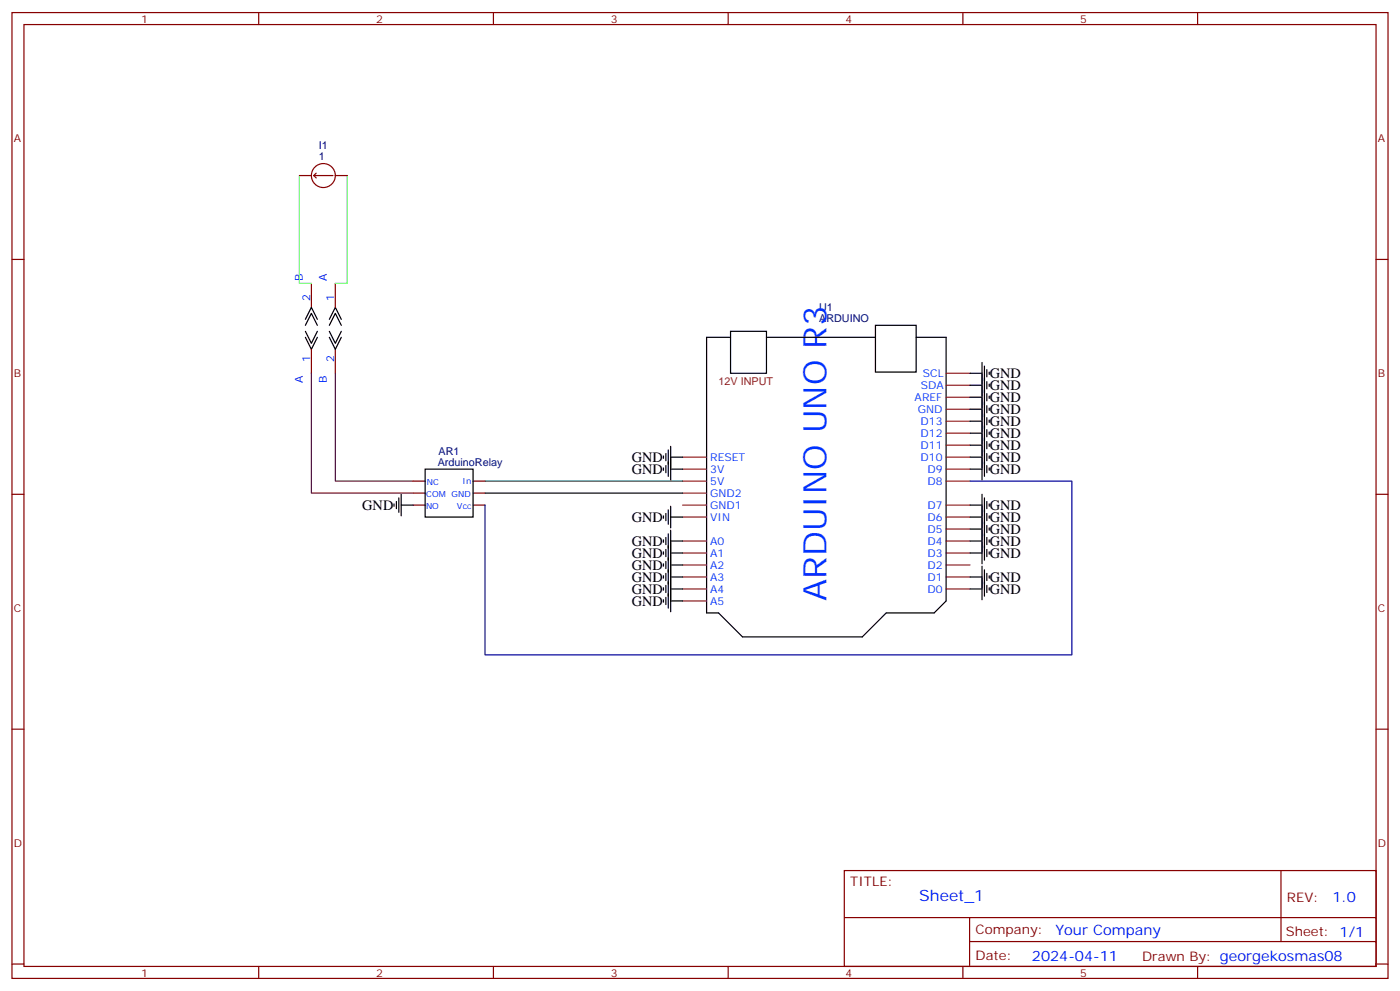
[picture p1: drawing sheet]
<svg xmlns="http://www.w3.org/2000/svg" width="412mm" height="292mm" viewBox="0 0 412 292" stroke-linecap="round" stroke-linejoin="round" font-family="sans-serif">
<g fill="none" stroke="#870000" stroke-width=".35">
<path d="M3.5 3.7h405.4v284.3h-405.4zM7.1 7.2h398.2v277.3h-398.2zM76.2 3.7v3.5M145.3 3.7v3.5M214.5 3.7v3.5M283.6 3.7v3.5M352.8 3.7v3.5M88.2 51.7h3.5M92.4 51.7h5.7M92.4 51.7l.7 .7M93.1 51l-.7 .7M98.8 51.7h3.5"/>
<path d="M3.5 76.4h3.6M405.3 76.4h3.6M91.7 83.4v7.1M98.8 83.4v7.1M91.7 102.8v7.1M98.8 102.8v7.1M3.5 145.5h3.6M121.7 148.7h3.5M121.7 145.2h3.5M121.7 141.6h3.5M139.3 148.7h3.6M139.3 145.2h3.6"/>
<path d="M139.3 141.6h3.6M405.3 145.5h3.6M3.5 214.7h3.6M405.3 214.7h3.6M248.7 256.3h156.6v28.2h-156.6zM377.3 256.3v20.9M248.7 270.1h156.5M285.6 277.2h119.6M285.6 270.1v14.2M3.5 283.8h3.6M76.2 284.5v3.5M145.3 284.5v3.5"/>
<path d="M214.5 284.5v3.5M283.6 284.5v3.5M352.8 284.5v3.5M405.3 283.8h3.6"/>
<circle cx="95.2" cy="51.7" r="3.5"/>
</g>
<g fill="none" stroke="#000" stroke-width=".35">
<path d="M90 99.3l1.7 3.5 1.8-3.5M90 97.5l1.7 3.6 1.8-3.6M90 94l1.7-3.5 1.8 3.5M90 95.8l1.7-3.5 1.8 3.5M97 99.3l1.8 3.5 1.7-3.5M97 97.5l1.8 3.6 1.7-3.6M97 94l1.8-3.5 1.7 3.5M97 95.8l1.8-3.5 1.7 3.5M215.2 97.5h10.6v12.4h-10.6zM215.2 99.3h-7.1v81.1h3.6l7 7.1h35.3l7.1-7.1h14.1l3.5-3.5v-77.6h-8.8M225.8 99.3h32.1M257.9 95.8h12v13.7h-12z"/>
<path d="M285.8 116.9h3.5M285.8 113.4h3.5M285.8 109.9h3.5M289.3 106.7v34.6M290 107.8v32.4M290.7 108.8v2.1M290.7 112.4v2.1M290.7 115.9v2.1M290.7 119.4v2.1M291.4 109.5v.7M291.4 113.1v.7M291.4 116.6v.7"/>
<path d="M125.2 138.1h14.1v14.1h-14.1zM195.4 134.2v.7M195.4 137.8v.7M196.1 133.5v2.1M196.1 137.1v2.1M196.8 132.5v7.7M197.6 134.6h3.5M197.6 131.4v9.9M197.6 138.1h3.5M285.8 134.6h3.5M285.8 138.1h3.5M285.8 131.1h3.5"/>
<path d="M285.8 127.5h3.5M285.8 124h3.5M285.8 120.5h3.5M290.7 122.9v2.2M290.7 126.5v2.1M290.7 130v2.1M290.7 133.5v2.1M290.7 137.1v2.1M291.4 120.1v.7M291.4 123.6v.8M291.4 127.2v.7M291.4 130.7v.7"/>
<path d="M291.4 134.2v.7M291.4 137.8v.7M116.1 148.3v.7M116.8 147.6v2.2M117.5 146.6v4.2M118.2 148.7h3.5M118.2 145.5v6.4M142.9 145.2h58.2M195.4 151.9v.7M195.4 158.9v.7M196.1 151.2v2.1M196.1 158.2v2.1"/>
<path d="M196.8 150.1v4.2M196.8 157.2v21.8M197.6 149v6.4M197.6 156.1v24M197.6 152.2h3.5M197.6 159.3h3.5M285.8 148.7h3.5M285.8 152.2h3.5M285.8 159.3h3.5M285.8 155.8h3.5M289.3 145.5v20.5M290 146.6v18.3"/>
<path d="M290.7 147.6v2.2M290.7 151.2v2.1M290.7 154.7v2.1M290.7 158.2v2.1M291.4 148.3v.7M291.4 151.9v.7M291.4 155.4v.7M291.4 158.9v.7M195.4 162.5v.7M195.4 166v.7M195.4 169.5v.7M195.4 173v.7"/>
<path d="M195.4 176.6v.7M196.1 161.7v2.2M196.1 165.3v2.1M196.1 168.8v2.1M196.1 172.3v2.1M196.1 175.9v2.1M197.6 162.8h3.5M197.6 166.3h3.5M197.6 169.9h3.5M197.6 173.4h3.5M197.6 176.9h3.5M285.8 162.8h3.5"/>
<path d="M285.8 169.9h3.5M285.8 173.4h3.5M289.3 166.7v9.9M290 167.7v7.8M290.7 161.7v2.2M290.7 168.8v2.1M290.7 172.3v2.1M291.4 162.5v.7M291.4 169.5v.7M291.4 173v.7"/>
</g>
<g fill="none" stroke="#8c2424" stroke-width=".35">
<path d="M278.7 116.9h7.1M278.7 113.4h7.1M278.7 109.9h7.1M201.1 138.1h7M201.1 134.6h7M278.7 138.1h7.1M278.7 134.6h7.1M278.7 131.1h7.1M278.7 127.5h7.1M278.7 124h7.1M278.7 120.5h7.1M201.1 159.3h7"/>
<path d="M201.1 152.2h7M201.1 148.7h7M201.1 141.6h7M201.1 145.2h7M278.7 159.3h7.1M278.7 155.8h7.1M278.7 152.2h7.1M278.7 148.7h7.1M278.7 141.6h7.1M201.1 173.4h7M201.1 169.9h7M201.1 166.3h7"/>
<path d="M201.1 162.8h7M201.1 176.9h7M278.7 173.4h7.1M278.7 169.9h7.1M278.7 166.3h7.1M278.7 162.8h7.1"/>
</g>
<path d="M285.8 141.6h29.9v51.2h-172.8v-44.1" fill="none" stroke="#009" stroke-width=".35"/>
<path d="M142.9 141.6h58.2" fill="none" stroke="#008700" stroke-width=".35"/>
<path d="M91.7 109.9v35.3h30M98.8 109.9v31.7h22.9" fill="none" stroke="#603" stroke-width=".35"/>
<path d="M88.2 51.7v31.7h3.5M102.3 51.7v31.7h-3.5" fill="none" stroke="#3f3" stroke-width=".35"/>
<text font-size="9.5" fill="#03f" x="243.4" y="176.9" transform="rotate(-90 243.4 176.9)">ARDUINO UNO R3</text>
<text font-size="4.6" fill="#00f" x="270.8" y="265.3">Sheet_1</text>
<g font-size="4.2">
<text x="291.6" y="111.3">GND</text>
<text x="291.6" y="118.3">GND</text>
<text x="291.6" y="114.8">GND</text>
<text x="291.6" y="125.4">GND</text>
<text x="291.6" y="121.9">GND</text>
<text x="291.6" y="128.9">GND</text>
<text x="186.1" y="136">GND</text>
<text x="291.6" y="136">GND</text>
<text x="291.6" y="132.4">GND</text>
<text x="186.1" y="139.5">GND</text>
<text x="291.6" y="139.5">GND</text>
<text x="106.7" y="150.1">GND</text>
<text x="186.1" y="153.7">GND</text>
<text x="291.6" y="153.6">GND</text>
<text x="291.6" y="150.1">GND</text>
<text x="186.1" y="160.7">GND</text>
<text x="291.6" y="160.7">GND</text>
<text x="291.6" y="157.1">GND</text>
<text x="186.1" y="164.2">GND</text>
<text x="186.1" y="167.8">GND</text>
<text x="291.6" y="164.2">GND</text>
<text x="186.1" y="171.3">GND</text>
<text x="291.6" y="171.2">GND</text>
<text x="186.1" y="174.8">GND</text>
<text x="186.1" y="178.4">GND</text>
<text x="291.6" y="174.8">GND</text>
</g>
<g font-size="4.2" fill="#00f">
<text x="392.5" y="265.6">1.0</text>
<text x="310.9" y="275.1">Your Company</text>
<text x="304" y="282.9">2024-04-11</text>
</g>
<g font-size="3.9" fill="#800">
<text x="250.5" y="260.9">TITLE:</text>
<text x="379.1" y="265.6">REV:</text>
<text x="287.4" y="275.1">Company:</text>
<text x="378.7" y="275.7">Sheet: 1/1</text>
<text x="287.4" y="282.8">Date:</text>
<text x="336.4" y="282.8">Draw</text>
<text x="346.6" y="282.8">n By: georgekosmas08</text>
</g>
<g font-size="3.2" fill="#800">
<text x="41.6" y="6.7">1</text>
<text x="110.8" y="6.7">2</text>
<text x="179.9" y="6.7">3</text>
<text x="249.1" y="6.7">4</text>
<text x="318.2" y="6.7">5</text>
<text x="4.1" y="41.8">A</text>
<text x="405.9" y="41.8">A</text>
<text x="4.1" y="110.9">B</text>
<text x="405.9" y="110.9">B</text>
<text x="4.1" y="180.1">C</text>
<text x="405.9" y="180.1">C</text>
<text x="4.1" y="249.2">D</text>
<text x="405.9" y="249.2">D</text>
<text x="41.6" y="287.5">1</text>
<text x="110.8" y="287.5">2</text>
<text x="179.9" y="287.5">3</text>
<text x="249.1" y="287.5">4</text>
<text x="318.2" y="287.5">5</text>
</g>
<g font-size="3.2" fill="#000080">
<text x="93.9" y="47.1">1</text>
<text x="93.9" y="43.9">I1</text>
<text x="241.3" y="94.7">ARDUINO</text>
<text x="241.3" y="91.5">U1</text>
<text x="129" y="137.1">ArduinoRelay</text>
<text x="129.2" y="133.8">AR1</text>
</g>
<g font-size="3.2" fill="#00f">
<text x="89.3" y="82.8" transform="rotate(-90 89.3 82.8)">B</text>
<text x="96.3" y="82.8" transform="rotate(-90 96.3 82.8)">A</text>
<text x="91.4" y="88.7" transform="rotate(-90 91.4 88.7)">2</text>
<text x="98.4" y="88.7" transform="rotate(-90 98.4 88.7)">1</text>
<text x="91.4" y="106.6" transform="rotate(-90 91.4 106.6)">1</text>
<text x="98.4" y="106.6" transform="rotate(-90 98.4 106.6)">2</text>
<text x="89.3" y="112.7" transform="rotate(-90 89.3 112.7)">A</text>
<text x="96.3" y="112.7" transform="rotate(-90 96.3 112.7)">B</text>
</g>
<text font-size="3.2" fill="#8d2323" x="211.7" y="113.4">12V INPUT</text>
<g font-size="3.2" fill="#03f">
<text x="271.8" y="110.9">SCL</text>
<text x="269.4" y="118">AREF</text>
<text x="271.2" y="114.5">SDA</text>
<text x="270.4" y="121.5">GND</text>
<text x="271.2" y="125.1">D13</text>
<text x="271.2" y="128.6">D12</text>
<text x="209.2" y="135.6">RESET</text>
<text x="271.2" y="135.6">D10</text>
<text x="271.2" y="132.1">D11</text>
<text x="209.2" y="142.7">5V</text>
<text x="209.2" y="139.2">3V</text>
<text x="273.2" y="142.7">D8</text>
<text x="273.2" y="139.2">D9</text>
<text x="209.2" y="149.8">GND1</text>
<text x="209.2" y="146.2">GND2</text>
<text x="273.2" y="149.8">D7</text>
<text x="209.2" y="153.3">VIN</text>
<text x="273.2" y="153.3">D6</text>
<text x="209.2" y="160.3">A0</text>
<text x="273.2" y="160.3">D4</text>
<text x="273.2" y="156.8">D5</text>
<text x="209.2" y="167.4">A2</text>
<text x="209.2" y="163.9">A1</text>
<text x="273.2" y="167.4">D2</text>
<text x="273.2" y="163.9">D3</text>
<text x="209.2" y="170.9">A3</text>
<text x="273.2" y="170.9">D1</text>
<text x="209.2" y="178">A5</text>
<text x="209.2" y="174.4">A4</text>
<text x="273.2" y="174.4">D0</text>
</g>
<g font-size="2.5" fill="#00f">
<text x="125.7" y="142.8">NC</text>
<text x="136.3" y="142.6">In</text>
<text x="125.5" y="149.9">NO</text>
<text x="125.6" y="146.3">COM GND</text>
<text x="134.6" y="149.9">Vcc</text>
</g>
</svg>
